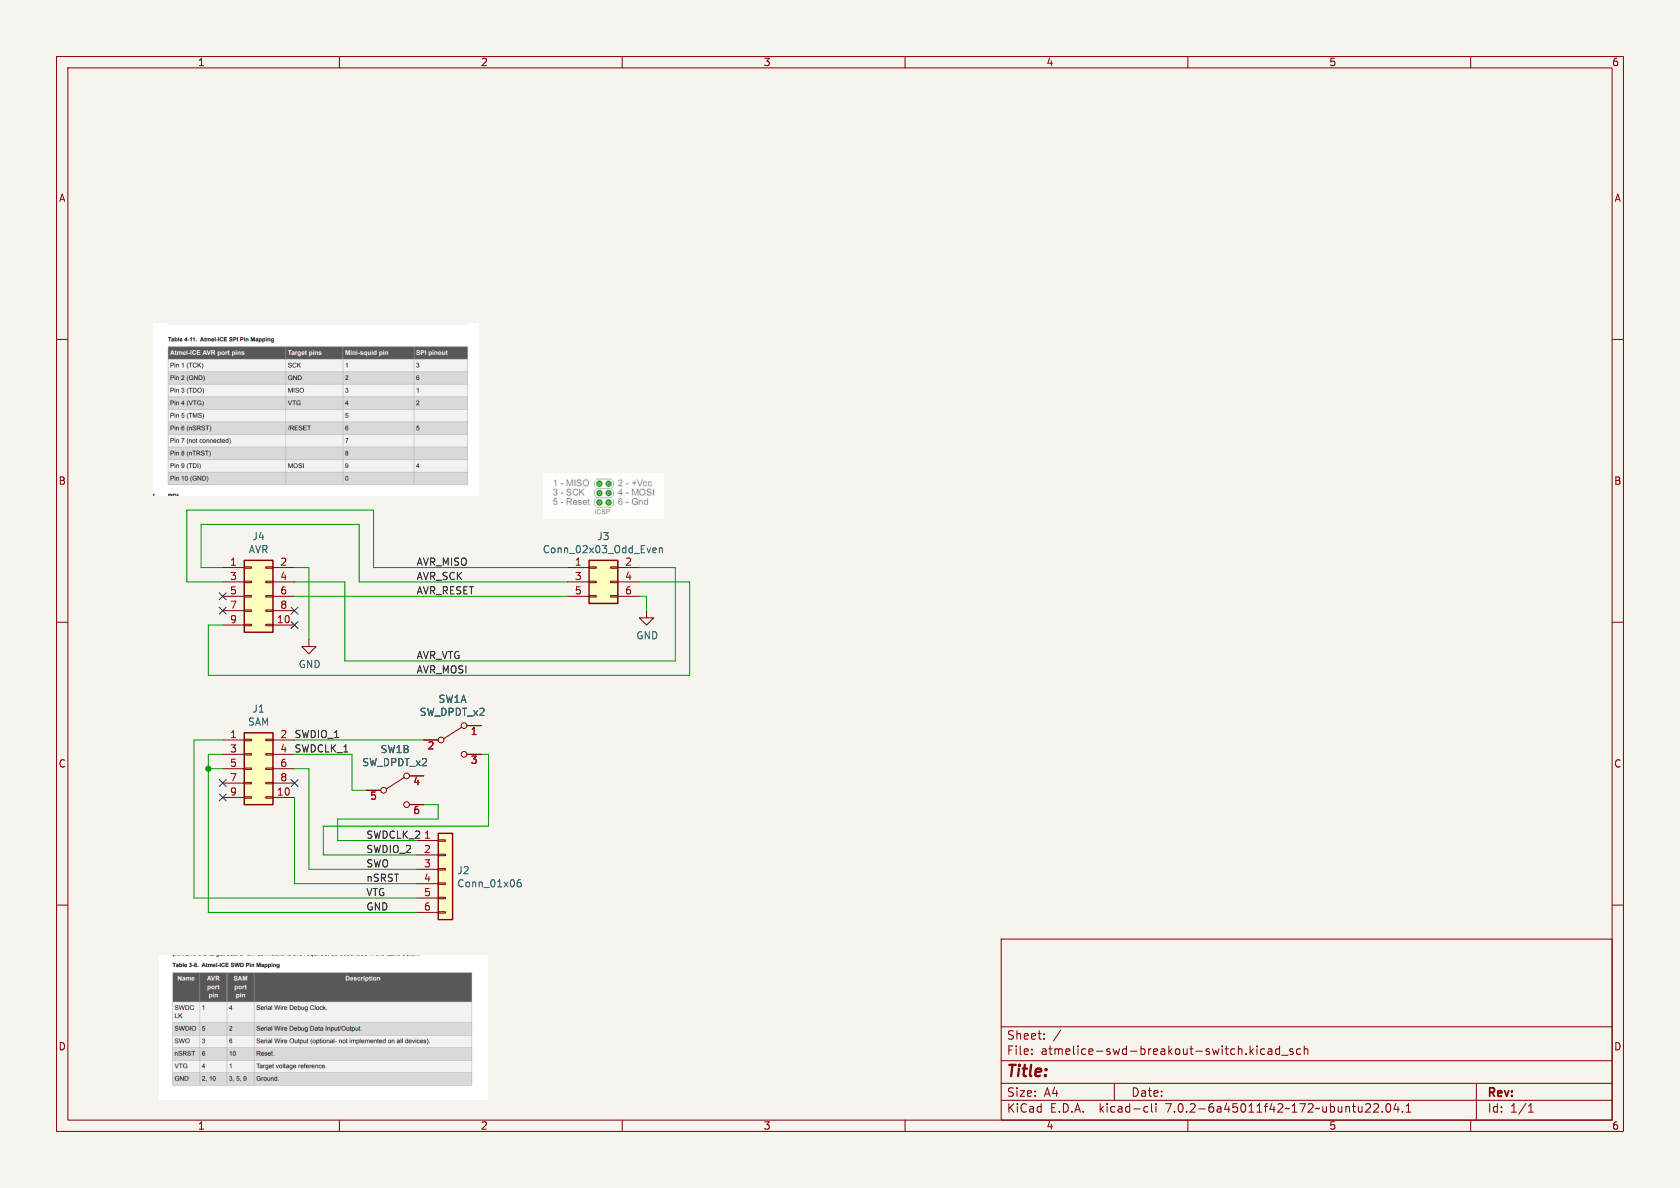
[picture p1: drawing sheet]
(kicad_sch (version 20230121) (generator eeschema)

 (paper "A4")

 (lib_symbols
  (symbol "power:GND" (power) (pin_names (offset 0)) (in_bom yes) (on_board yes)
   (property "Reference" "#PWR" (at 0 -6.35 0) (effects (font (size 1.27 1.27)) hide))
   (property "Value" "GND" (at 0 -3.81 0) (effects (font (size 1.27 1.27))))
   (property "Footprint" "" (at 0 0 0) (effects (font (size 1.27 1.27)) hide))
   (property "Datasheet" "" (at 0 0 0) (effects (font (size 1.27 1.27)) hide))
   (symbol "GND_0_1"
    (polyline (pts (xy 0 0) (xy 0 -1.27) (xy 1.27 -1.27) (xy 0 -2.54) (xy -1.27 -1.27) (xy 0 -1.27)) (stroke (width 0) (type default)) (fill (type none))))
   (symbol "GND_1_1"
    (pin power_in line (at 0 0 270) (length 0) hide (name "GND" (effects (font (size 1.27 1.27)))) (number "1" (effects (font (size 1.27 1.27)))))))
  (symbol "tom-connectors:Conn_01x06" (pin_names (offset 1.016) hide) (in_bom yes) (on_board yes)
   (property "Reference" "J" (at 0 7.62 0) (effects (font (size 1.27 1.27))))
   (property "Value" "Conn_01x06" (at 0 -10.16 0) (effects (font (size 1.27 1.27))))
   (property "Footprint" "" (at 0 0 0) (effects (font (size 1.27 1.27)) hide))
   (property "Datasheet" "~" (at 0 0 0) (effects (font (size 1.27 1.27)) hide))
   (symbol "Conn_01x06_1_1"
    (rectangle (start -1.27 -7.493) (end 0 -7.747) (stroke (width 0.1524) (type solid)) (fill (type none)))
    (rectangle (start -1.27 -4.953) (end 0 -5.207) (stroke (width 0.1524) (type solid)) (fill (type none)))
    (rectangle (start -1.27 -2.413) (end 0 -2.667) (stroke (width 0.1524) (type solid)) (fill (type none)))
    (rectangle (start -1.27 0.127) (end 0 -0.127) (stroke (width 0.1524) (type solid)) (fill (type none)))
    (rectangle (start -1.27 2.667) (end 0 2.413) (stroke (width 0.1524) (type solid)) (fill (type none)))
    (rectangle (start -1.27 5.207) (end 0 4.953) (stroke (width 0.1524) (type solid)) (fill (type none)))
    (rectangle (start -1.27 6.35) (end 1.27 -8.89) (stroke (width 0.254) (type solid)) (fill (type background)))
    (pin passive line (at -5.08 5.08 0) (length 3.81) (name "Pin_1" (effects (font (size 1.27 1.27)))) (number "1" (effects (font (size 1.27 1.27)))))
    (pin passive line (at -5.08 2.54 0) (length 3.81) (name "Pin_2" (effects (font (size 1.27 1.27)))) (number "2" (effects (font (size 1.27 1.27)))))
    (pin passive line (at -5.08 0 0) (length 3.81) (name "Pin_3" (effects (font (size 1.27 1.27)))) (number "3" (effects (font (size 1.27 1.27)))))
    (pin passive line (at -5.08 -2.54 0) (length 3.81) (name "Pin_4" (effects (font (size 1.27 1.27)))) (number "4" (effects (font (size 1.27 1.27)))))
    (pin passive line (at -5.08 -5.08 0) (length 3.81) (name "Pin_5" (effects (font (size 1.27 1.27)))) (number "5" (effects (font (size 1.27 1.27)))))
    (pin passive line (at -5.08 -7.62 0) (length 3.81) (name "Pin_6" (effects (font (size 1.27 1.27)))) (number "6" (effects (font (size 1.27 1.27)))))))
  (symbol "tom-connectors:Conn_02x03_Odd_Even" (pin_names (offset 1.016) hide) (in_bom yes) (on_board yes)
   (property "Reference" "J" (at 1.27 5.08 0) (effects (font (size 1.27 1.27))))
   (property "Value" "Conn_02x03_Odd_Even" (at 1.27 -5.08 0) (effects (font (size 1.27 1.27))))
   (property "Footprint" "" (at 0 0 0) (effects (font (size 1.27 1.27)) hide))
   (property "Datasheet" "~" (at 0 0 0) (effects (font (size 1.27 1.27)) hide))
   (symbol "Conn_02x03_Odd_Even_1_1"
    (rectangle (start -1.27 -2.413) (end 0 -2.667) (stroke (width 0.1524) (type solid)) (fill (type none)))
    (rectangle (start -1.27 0.127) (end 0 -0.127) (stroke (width 0.1524) (type solid)) (fill (type none)))
    (rectangle (start -1.27 2.667) (end 0 2.413) (stroke (width 0.1524) (type solid)) (fill (type none)))
    (rectangle (start -1.27 3.81) (end 3.81 -3.81) (stroke (width 0.254) (type solid)) (fill (type background)))
    (rectangle (start 3.81 -2.413) (end 2.54 -2.667) (stroke (width 0.1524) (type solid)) (fill (type none)))
    (rectangle (start 3.81 0.127) (end 2.54 -0.127) (stroke (width 0.1524) (type solid)) (fill (type none)))
    (rectangle (start 3.81 2.667) (end 2.54 2.413) (stroke (width 0.1524) (type solid)) (fill (type none)))
    (pin passive line (at -5.08 2.54 0) (length 3.81) (name "Pin_1" (effects (font (size 1.27 1.27)))) (number "1" (effects (font (size 1.27 1.27)))))
    (pin passive line (at 7.62 2.54 180) (length 3.81) (name "Pin_2" (effects (font (size 1.27 1.27)))) (number "2" (effects (font (size 1.27 1.27)))))
    (pin passive line (at -5.08 0 0) (length 3.81) (name "Pin_3" (effects (font (size 1.27 1.27)))) (number "3" (effects (font (size 1.27 1.27)))))
    (pin passive line (at 7.62 0 180) (length 3.81) (name "Pin_4" (effects (font (size 1.27 1.27)))) (number "4" (effects (font (size 1.27 1.27)))))
    (pin passive line (at -5.08 -2.54 0) (length 3.81) (name "Pin_5" (effects (font (size 1.27 1.27)))) (number "5" (effects (font (size 1.27 1.27)))))
    (pin passive line (at 7.62 -2.54 180) (length 3.81) (name "Pin_6" (effects (font (size 1.27 1.27)))) (number "6" (effects (font (size 1.27 1.27)))))))
  (symbol "tom-connectors:Conn_02x05_Odd_Even" (pin_names (offset 1.016) hide) (in_bom yes) (on_board yes)
   (property "Reference" "J" (at 1.27 7.62 0) (effects (font (size 1.27 1.27))))
   (property "Value" "Conn_02x05_Odd_Even" (at 1.27 -7.62 0) (effects (font (size 1.27 1.27))))
   (property "Footprint" "" (at 0 0 0) (effects (font (size 1.27 1.27)) hide))
   (property "Datasheet" "~" (at 0 0 0) (effects (font (size 1.27 1.27)) hide))
   (symbol "Conn_02x05_Odd_Even_1_1"
    (rectangle (start -1.27 -4.953) (end 0 -5.207) (stroke (width 0.1524) (type solid)) (fill (type none)))
    (rectangle (start -1.27 -2.413) (end 0 -2.667) (stroke (width 0.1524) (type solid)) (fill (type none)))
    (rectangle (start -1.27 0.127) (end 0 -0.127) (stroke (width 0.1524) (type solid)) (fill (type none)))
    (rectangle (start -1.27 2.667) (end 0 2.413) (stroke (width 0.1524) (type solid)) (fill (type none)))
    (rectangle (start -1.27 5.207) (end 0 4.953) (stroke (width 0.1524) (type solid)) (fill (type none)))
    (rectangle (start -1.27 6.35) (end 3.81 -6.35) (stroke (width 0.254) (type solid)) (fill (type background)))
    (rectangle (start 3.81 -4.953) (end 2.54 -5.207) (stroke (width 0.1524) (type solid)) (fill (type none)))
    (rectangle (start 3.81 -2.413) (end 2.54 -2.667) (stroke (width 0.1524) (type solid)) (fill (type none)))
    (rectangle (start 3.81 0.127) (end 2.54 -0.127) (stroke (width 0.1524) (type solid)) (fill (type none)))
    (rectangle (start 3.81 2.667) (end 2.54 2.413) (stroke (width 0.1524) (type solid)) (fill (type none)))
    (rectangle (start 3.81 5.207) (end 2.54 4.953) (stroke (width 0.1524) (type solid)) (fill (type none)))
    (pin passive line (at -5.08 5.08 0) (length 3.81) (name "Pin_1" (effects (font (size 1.27 1.27)))) (number "1" (effects (font (size 1.27 1.27)))))
    (pin passive line (at 7.62 -5.08 180) (length 3.81) (name "Pin_10" (effects (font (size 1.27 1.27)))) (number "10" (effects (font (size 1.27 1.27)))))
    (pin passive line (at 7.62 5.08 180) (length 3.81) (name "Pin_2" (effects (font (size 1.27 1.27)))) (number "2" (effects (font (size 1.27 1.27)))))
    (pin passive line (at -5.08 2.54 0) (length 3.81) (name "Pin_3" (effects (font (size 1.27 1.27)))) (number "3" (effects (font (size 1.27 1.27)))))
    (pin passive line (at 7.62 2.54 180) (length 3.81) (name "Pin_4" (effects (font (size 1.27 1.27)))) (number "4" (effects (font (size 1.27 1.27)))))
    (pin passive line (at -5.08 0 0) (length 3.81) (name "Pin_5" (effects (font (size 1.27 1.27)))) (number "5" (effects (font (size 1.27 1.27)))))
    (pin passive line (at 7.62 0 180) (length 3.81) (name "Pin_6" (effects (font (size 1.27 1.27)))) (number "6" (effects (font (size 1.27 1.27)))))
    (pin passive line (at -5.08 -2.54 0) (length 3.81) (name "Pin_7" (effects (font (size 1.27 1.27)))) (number "7" (effects (font (size 1.27 1.27)))))
    (pin passive line (at 7.62 -2.54 180) (length 3.81) (name "Pin_8" (effects (font (size 1.27 1.27)))) (number "8" (effects (font (size 1.27 1.27)))))
    (pin passive line (at -5.08 -5.08 0) (length 3.81) (name "Pin_9" (effects (font (size 1.27 1.27)))) (number "9" (effects (font (size 1.27 1.27)))))))
  (symbol "tom-mechanical:SW_DPDT_x2" (pin_names (offset 0) hide) (in_bom yes) (on_board yes)
   (property "Reference" "SW" (at 0 4.318 0) (effects (font (size 1.27 1.27))))
   (property "Value" "SW_DPDT_x2" (at 0 -5.08 0) (effects (font (size 1.27 1.27))))
   (property "Footprint" "" (at 0 0 0) (effects (font (size 1.27 1.27)) hide))
   (property "Datasheet" "~" (at 0 0 0) (effects (font (size 1.27 1.27)) hide))
   (symbol "SW_DPDT_x2_0_0"
    (circle (center -2.032 0) (radius 0.508) (stroke (width 0) (type solid)) (fill (type none)))
    (circle (center 2.032 -2.54) (radius 0.508) (stroke (width 0) (type solid)) (fill (type none))))
   (symbol "SW_DPDT_x2_0_1"
    (polyline (pts (xy -1.524 0.254) (xy 1.651 2.286)) (stroke (width 0) (type solid)) (fill (type none)))
    (circle (center 2.032 2.54) (radius 0.508) (stroke (width 0) (type solid)) (fill (type none))))
   (symbol "SW_DPDT_x2_1_1"
    (pin passive line (at 5.08 2.54 180) (length 2.54) (name "A" (effects (font (size 1.27 1.27)))) (number "1" (effects (font (size 1.27 1.27)))))
    (pin passive line (at -5.08 0 0) (length 2.54) (name "B" (effects (font (size 1.27 1.27)))) (number "2" (effects (font (size 1.27 1.27)))))
    (pin passive line (at 5.08 -2.54 180) (length 2.54) (name "C" (effects (font (size 1.27 1.27)))) (number "3" (effects (font (size 1.27 1.27))))))
   (symbol "SW_DPDT_x2_2_1"
    (pin passive line (at 5.08 2.54 180) (length 2.54) (name "A" (effects (font (size 1.27 1.27)))) (number "4" (effects (font (size 1.27 1.27)))))
    (pin passive line (at -5.08 0 0) (length 2.54) (name "B" (effects (font (size 1.27 1.27)))) (number "5" (effects (font (size 1.27 1.27)))))
    (pin passive line (at 5.08 -2.54 180) (length 2.54) (name "C" (effects (font (size 1.27 1.27)))) (number "6" (effects (font (size 1.27 1.27))))))))

 (junction (at 36.83 135.89) (diameter 0) (color 0 0 0 0))

 (no_connect (at 39.37 140.97))
 (no_connect (at 39.37 107.95))
 (no_connect (at 52.07 138.43))
 (no_connect (at 39.37 105.41))
 (no_connect (at 39.37 138.43))
 (no_connect (at 52.07 107.95))
 (no_connect (at 52.07 110.49))

 (wire (pts (xy 36.83 161.29) (xy 73.66 161.29)) (stroke (width 0) (type default)))
 (wire (pts (xy 113.03 105.41) (xy 114.3 105.41)) (stroke (width 0) (type default)))
 (wire (pts (xy 74.93 142.24) (xy 77.47 142.24)) (stroke (width 0) (type default)))
 (wire (pts (xy 62.23 133.35) (xy 62.23 139.7)) (stroke (width 0) (type default)))
 (wire (pts (xy 52.07 100.33) (xy 54.61 100.33)) (stroke (width 0) (type default)))
 (wire (pts (xy 54.61 153.67) (xy 73.66 153.67)) (stroke (width 0) (type default)))
 (wire (pts (xy 86.36 133.35) (xy 86.36 146.05)) (stroke (width 0) (type default)))
 (wire (pts (xy 39.37 135.89) (xy 36.83 135.89)) (stroke (width 0) (type default)))
 (wire (pts (xy 52.07 105.41) (xy 100.33 105.41)) (stroke (width 0) (type default)))
 (wire (pts (xy 52.07 133.35) (xy 62.23 133.35)) (stroke (width 0) (type default)))
 (wire (pts (xy 39.37 110.49) (xy 36.83 110.49)) (stroke (width 0) (type default)))
 (wire (pts (xy 52.07 135.89) (xy 54.61 135.89)) (stroke (width 0) (type default)))
 (wire (pts (xy 119.38 116.84) (xy 60.96 116.84)) (stroke (width 0) (type default)))
 (wire (pts (xy 39.37 133.35) (xy 36.83 133.35)) (stroke (width 0) (type default)))
 (wire (pts (xy 36.83 135.89) (xy 36.83 161.29)) (stroke (width 0) (type default)))
 (wire (pts (xy 85.09 133.35) (xy 86.36 133.35)) (stroke (width 0) (type default)))
 (wire (pts (xy 33.02 90.17) (xy 33.02 102.87)) (stroke (width 0) (type default)))
 (wire (pts (xy 35.56 100.33) (xy 35.56 92.71)) (stroke (width 0) (type default)))
 (wire (pts (xy 59.69 148.59) (xy 73.66 148.59)) (stroke (width 0) (type default)))
 (wire (pts (xy 121.92 119.38) (xy 121.92 102.87)) (stroke (width 0) (type default)))
 (wire (pts (xy 66.04 90.17) (xy 33.02 90.17)) (stroke (width 0) (type default)))
 (wire (pts (xy 57.15 151.13) (xy 73.66 151.13)) (stroke (width 0) (type default)))
 (wire (pts (xy 60.96 116.84) (xy 60.96 102.87)) (stroke (width 0) (type default)))
 (wire (pts (xy 114.3 105.41) (xy 114.3 107.95)) (stroke (width 0) (type default)))
 (wire (pts (xy 77.47 142.24) (xy 77.47 144.78)) (stroke (width 0) (type default)))
 (wire (pts (xy 57.15 146.05) (xy 57.15 151.13)) (stroke (width 0) (type default)))
 (wire (pts (xy 36.83 133.35) (xy 36.83 135.89)) (stroke (width 0) (type default)))
 (wire (pts (xy 54.61 100.33) (xy 54.61 113.03)) (stroke (width 0) (type default)))
 (wire (pts (xy 52.07 130.81) (xy 74.93 130.81)) (stroke (width 0) (type default)))
 (wire (pts (xy 52.07 140.97) (xy 52.07 156.21)) (stroke (width 0) (type default)))
 (wire (pts (xy 36.83 110.49) (xy 36.83 119.38)) (stroke (width 0) (type default)))
 (wire (pts (xy 121.92 102.87) (xy 113.03 102.87)) (stroke (width 0) (type default)))
 (wire (pts (xy 34.29 158.75) (xy 73.66 158.75)) (stroke (width 0) (type default)))
 (wire (pts (xy 35.56 92.71) (xy 63.5 92.71)) (stroke (width 0) (type default)))
 (wire (pts (xy 86.36 146.05) (xy 57.15 146.05)) (stroke (width 0) (type default)))
 (wire (pts (xy 39.37 100.33) (xy 35.56 100.33)) (stroke (width 0) (type default)))
 (wire (pts (xy 77.47 144.78) (xy 59.69 144.78)) (stroke (width 0) (type default)))
 (wire (pts (xy 62.23 139.7) (xy 64.77 139.7)) (stroke (width 0) (type default)))
 (wire (pts (xy 54.61 135.89) (xy 54.61 153.67)) (stroke (width 0) (type default)))
 (wire (pts (xy 39.37 130.81) (xy 34.29 130.81)) (stroke (width 0) (type default)))
 (wire (pts (xy 113.03 100.33) (xy 119.38 100.33)) (stroke (width 0) (type default)))
 (wire (pts (xy 59.69 144.78) (xy 59.69 148.59)) (stroke (width 0) (type default)))
 (wire (pts (xy 66.04 100.33) (xy 66.04 90.17)) (stroke (width 0) (type default)))
 (wire (pts (xy 52.07 156.21) (xy 73.66 156.21)) (stroke (width 0) (type default)))
 (wire (pts (xy 119.38 100.33) (xy 119.38 116.84)) (stroke (width 0) (type default)))
 (wire (pts (xy 63.5 92.71) (xy 63.5 102.87)) (stroke (width 0) (type default)))
 (wire (pts (xy 36.83 119.38) (xy 121.92 119.38)) (stroke (width 0) (type default)))
 (wire (pts (xy 34.29 130.81) (xy 34.29 158.75)) (stroke (width 0) (type default)))
 (wire (pts (xy 63.5 102.87) (xy 100.33 102.87)) (stroke (width 0) (type default)))
 (wire (pts (xy 33.02 102.87) (xy 39.37 102.87)) (stroke (width 0) (type default)))
 (wire (pts (xy 100.33 100.33) (xy 66.04 100.33)) (stroke (width 0) (type default)))
 (wire (pts (xy 60.96 102.87) (xy 52.07 102.87)) (stroke (width 0) (type default)))

 (image (at 55.88 72.39)
  (data))
 (image (at 106.68 87.63)
  (data))
 (image (at 57.15 181.61)
  (data))

 (label "AVR_SCK" (at 73.66 102.87 0) (effects (font (size 1.27 1.27)) (justify left bottom)))
 (label "VTG" (at 64.77 158.75 0) (effects (font (size 1.27 1.27)) (justify left bottom)))
 (label "AVR_VTG" (at 73.66 116.84 0) (effects (font (size 1.27 1.27)) (justify left bottom)))
 (label "AVR_MISO" (at 73.66 100.33 0) (effects (font (size 1.27 1.27)) (justify left bottom)))
 (label "AVR_MOSI" (at 73.66 119.38 0) (effects (font (size 1.27 1.27)) (justify left bottom)))
 (label "SWDCLK_1" (at 52.07 133.35 0) (effects (font (size 1.27 1.27)) (justify left bottom)))
 (label "SWDCLK_2" (at 64.77 148.59 0) (effects (font (size 1.27 1.27)) (justify left bottom)))
 (label "SWDIO_2" (at 64.77 151.13 0) (effects (font (size 1.27 1.27)) (justify left bottom)))
 (label "SWDIO_1" (at 52.07 130.81 0) (effects (font (size 1.27 1.27)) (justify left bottom)))
 (label "GND" (at 64.77 161.29 0) (effects (font (size 1.27 1.27)) (justify left bottom)))
 (label "nSRST" (at 64.77 156.21 0) (effects (font (size 1.27 1.27)) (justify left bottom)))
 (label "SWO" (at 64.77 153.67 0) (effects (font (size 1.27 1.27)) (justify left bottom)))
 (label "AVR_RESET" (at 73.66 105.41 0) (effects (font (size 1.27 1.27)) (justify left bottom)))

 (symbol (lib_id "tom-connectors:Conn_02x05_Odd_Even") (at 44.45 135.89 0) (unit 1) (in_bom yes) (on_board yes) (dnp no)
  (property "Reference" "J1" (at 45.72 125.2982 0) (effects (font (size 1.27 1.27))))
  (property "Value" "SAM" (at 45.72 127.6096 0) (effects (font (size 1.27 1.27))))
  (property "Footprint" "tom-connectors:PinSocket_2x05_P1.27mm_Vertical" (at 44.45 135.89 0) (effects (font (size 1.27 1.27)) hide))
  (property "Datasheet" "~" (at 44.45 135.89 0) (effects (font (size 1.27 1.27)) hide)) (pin "1") (pin "10") (pin "2") (pin "3") (pin "4") (pin "5") (pin "6") (pin "7") (pin "8") (pin "9"))

 (symbol (lib_id "tom-connectors:Conn_01x06") (at 78.74 153.67 0) (unit 1) (in_bom yes) (on_board yes) (dnp no)
  (property "Reference" "J2" (at 80.772 153.8732 0) (effects (font (size 1.27 1.27)) (justify left)))
  (property "Value" "Conn_01x06" (at 80.772 156.1846 0) (effects (font (size 1.27 1.27)) (justify left)))
  (property "Footprint" "tom-connectors:PinHeader_1x06_P2.54mm_Vertical" (at 78.74 153.67 0) (effects (font (size 1.27 1.27)) hide))
  (property "Datasheet" "~" (at 78.74 153.67 0) (effects (font (size 1.27 1.27)) hide)) (pin "1") (pin "2") (pin "3") (pin "4") (pin "5") (pin "6"))

 (symbol (lib_id "tom-mechanical:SW_DPDT_x2") (at 80.01 130.81 0) (unit 1) (in_bom yes) (on_board yes) (dnp no)
  (property "Reference" "SW1" (at 80.01 123.571 0) (effects (font (size 1.27 1.27))))
  (property "Value" "SW_DPDT_x2" (at 80.01 125.8824 0) (effects (font (size 1.27 1.27))))
  (property "Footprint" "tom-mechanical:SW_DPDT_SMD" (at 80.01 130.81 0) (effects (font (size 1.27 1.27)) hide))
  (property "Datasheet" "~" (at 80.01 130.81 0) (effects (font (size 1.27 1.27)) hide)) (pin "1") (pin "2") (pin "3") (pin "4") (pin "5") (pin "6"))

 (symbol (lib_id "tom-mechanical:SW_DPDT_x2") (at 69.85 139.7 0) (unit 2) (in_bom yes) (on_board yes) (dnp no)
  (property "Reference" "SW1" (at 69.85 132.461 0) (effects (font (size 1.27 1.27))))
  (property "Value" "SW_DPDT_x2" (at 69.85 134.7724 0) (effects (font (size 1.27 1.27))))
  (property "Footprint" "tom-mechanical:SW_DPDT_SMD" (at 69.85 139.7 0) (effects (font (size 1.27 1.27)) hide))
  (property "Datasheet" "~" (at 69.85 139.7 0) (effects (font (size 1.27 1.27)) hide)) (pin "1") (pin "2") (pin "3") (pin "4") (pin "5") (pin "6"))

 (symbol (lib_id "tom-connectors:Conn_02x05_Odd_Even") (at 44.45 105.41 0) (unit 1) (in_bom yes) (on_board yes) (dnp no)
  (property "Reference" "J4" (at 45.72 94.8182 0) (effects (font (size 1.27 1.27))))
  (property "Value" "AVR" (at 45.72 97.1296 0) (effects (font (size 1.27 1.27))))
  (property "Footprint" "tom-connectors:PinSocket_2x05_P1.27mm_Vertical" (at 44.45 105.41 0) (effects (font (size 1.27 1.27)) hide))
  (property "Datasheet" "~" (at 44.45 105.41 0) (effects (font (size 1.27 1.27)) hide)) (pin "1") (pin "10") (pin "2") (pin "3") (pin "4") (pin "5") (pin "6") (pin "7") (pin "8") (pin "9"))

 (symbol (lib_id "tom-connectors:Conn_02x03_Odd_Even") (at 105.41 102.87 0) (unit 1) (in_bom yes) (on_board yes) (dnp no)
  (property "Reference" "J3" (at 106.68 94.8182 0) (effects (font (size 1.27 1.27))))
  (property "Value" "Conn_02x03_Odd_Even" (at 106.68 97.1296 0) (effects (font (size 1.27 1.27))))
  (property "Footprint" "tom-connectors:PinHeader_2x03_P2.54mm_Vertical" (at 105.41 102.87 0) (effects (font (size 1.27 1.27)) hide))
  (property "Datasheet" "~" (at 105.41 102.87 0) (effects (font (size 1.27 1.27)) hide)) (pin "1") (pin "2") (pin "3") (pin "4") (pin "5") (pin "6"))

 (symbol (lib_id "power:GND") (at 114.3 107.95 0) (unit 1) (in_bom yes) (on_board yes) (dnp no)
  (property "Reference" "#PWR0101" (at 114.3 114.3 0) (effects (font (size 1.27 1.27)) hide))
  (property "Value" "GND" (at 114.427 112.3442 0) (effects (font (size 1.27 1.27))))
  (property "Footprint" "" (at 114.3 107.95 0) (effects (font (size 1.27 1.27)) hide))
  (property "Datasheet" "" (at 114.3 107.95 0) (effects (font (size 1.27 1.27)) hide)) (pin "1"))

 (symbol (lib_id "power:GND") (at 54.61 113.03 0) (unit 1) (in_bom yes) (on_board yes) (dnp no)
  (property "Reference" "#PWR0102" (at 54.61 119.38 0) (effects (font (size 1.27 1.27)) hide))
  (property "Value" "GND" (at 54.737 117.4242 0) (effects (font (size 1.27 1.27))))
  (property "Footprint" "" (at 54.61 113.03 0) (effects (font (size 1.27 1.27)) hide))
  (property "Datasheet" "" (at 54.61 113.03 0) (effects (font (size 1.27 1.27)) hide)) (pin "1"))

 (sheet_instances (path "" (page "1"))))
